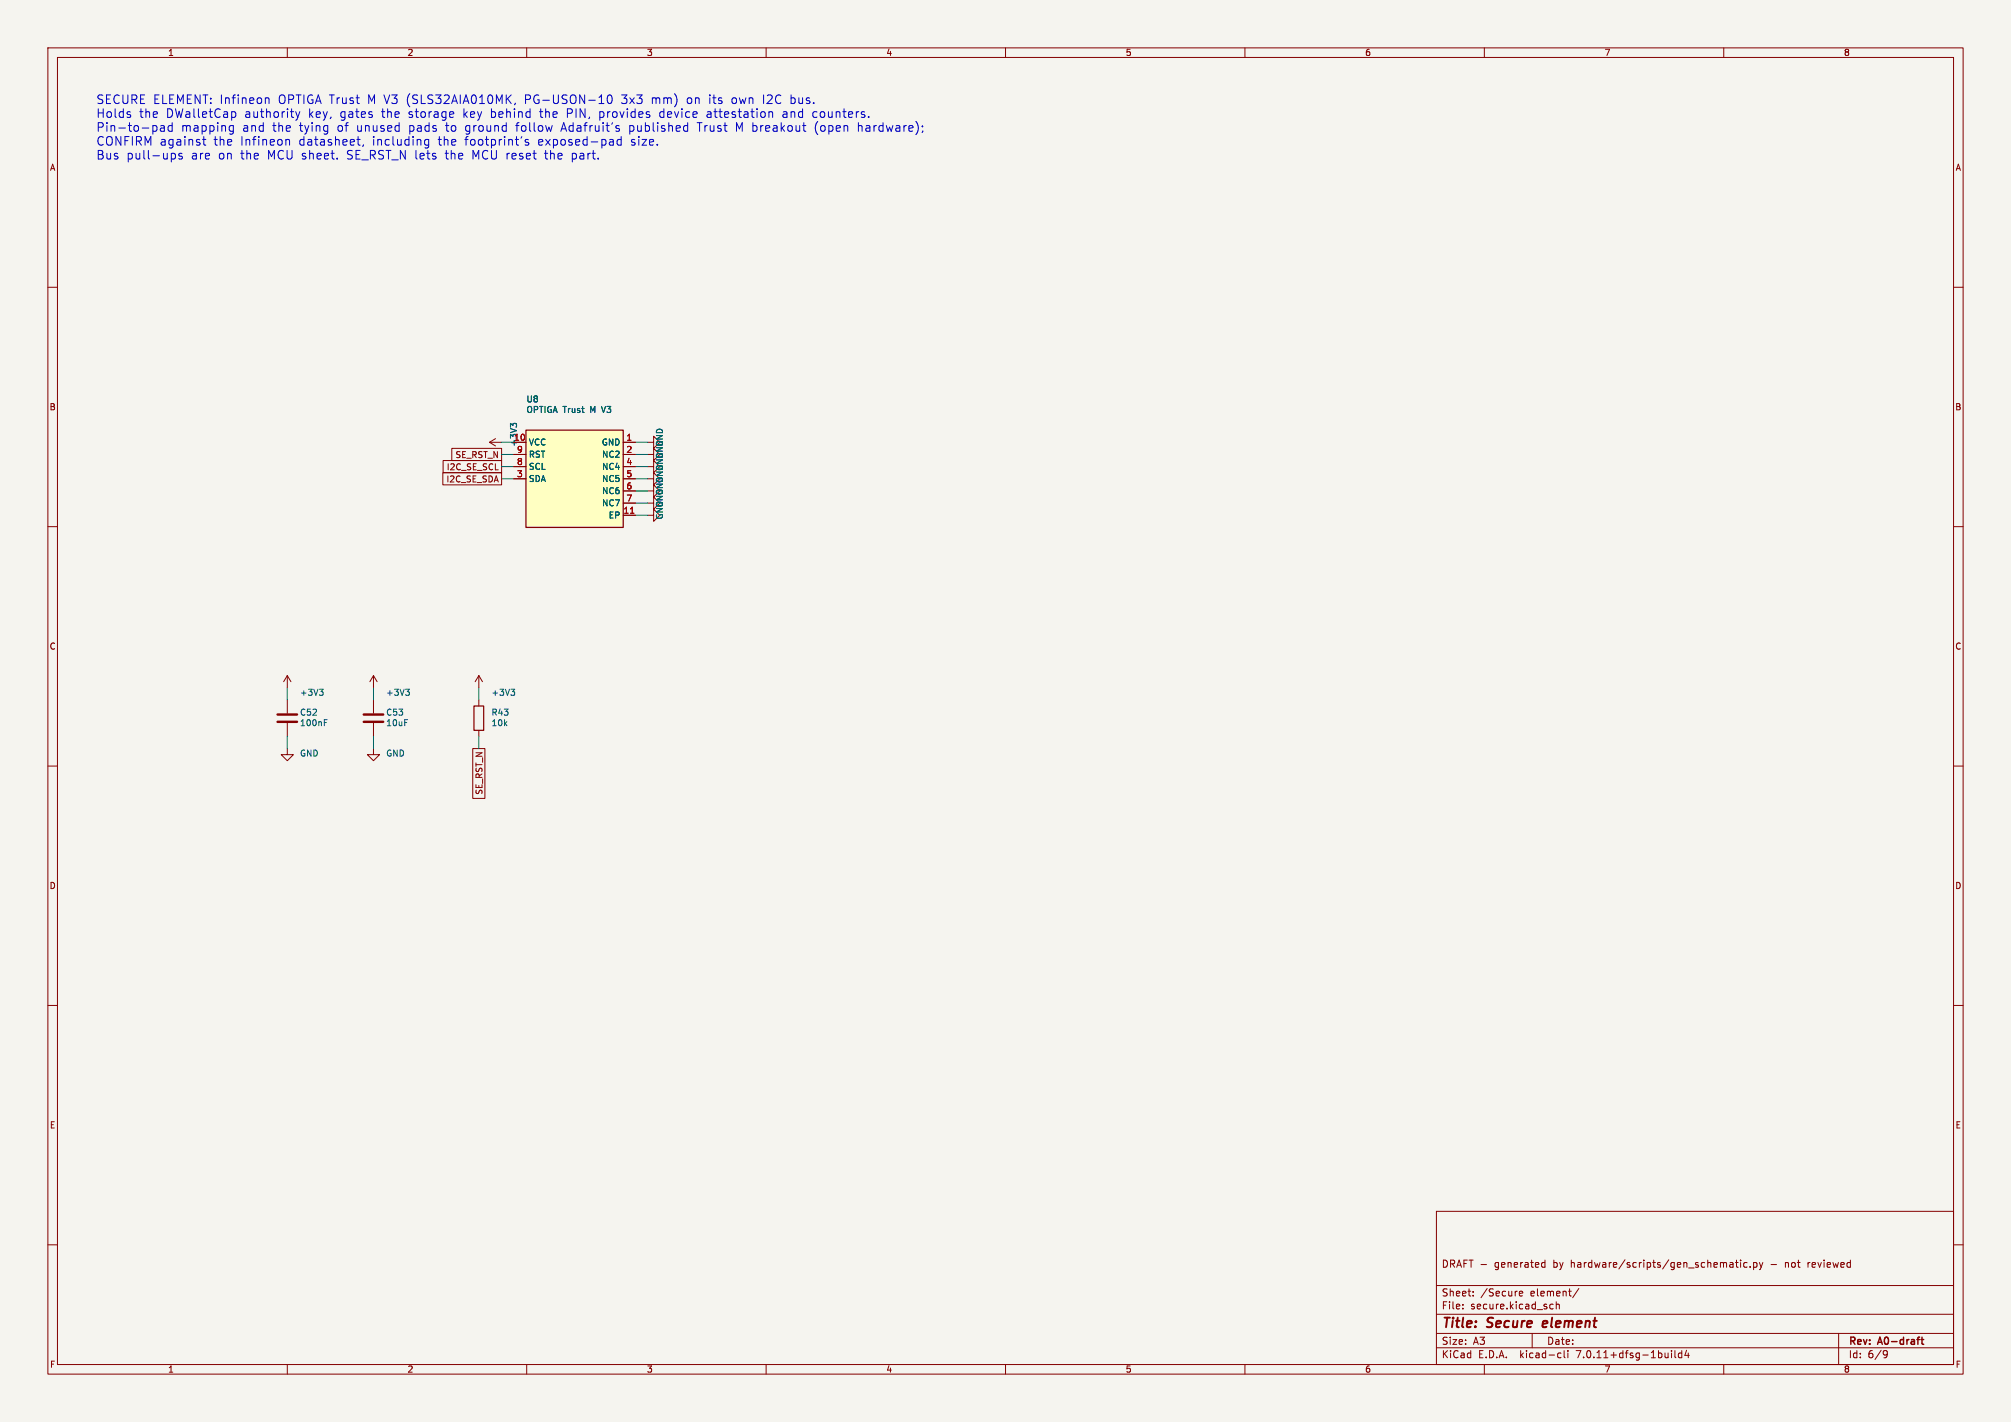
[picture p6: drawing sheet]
(kicad_sch
 (version 20230121)
 (generator eeschema)
 (paper "A3")
 (title_block
  (title "Secure element")
  (rev "A0-draft")
  (comment 1 "DRAFT - generated by hardware/scripts/gen_schematic.py - not reviewed"))
 (lib_symbols
  (symbol "circuit:OPTIGA_Trust_M_SLS32AIA010MK" (in_bom yes) (on_board yes)
   (property "Reference" "U" (at -10.16 11.43 0) (effects (font (size 1.27 1.27))))
   (property "Value" "OPTIGA_Trust_M_SLS32AIA010MK" (at -10.16 13.66 0) (effects (font (size 1.27 1.27))))
   (property "Footprint" "Package_DFN_QFN:DFN-10-1EP_3x3mm_P0.5mm_EP1.55x2.48mm" (at 0 0 0) (effects (font (size 1.27 1.27)) hide))
   (property "Datasheet" "" (at 0 0 0) (effects (font (size 1.27 1.27)) hide))
   (symbol "OPTIGA_Trust_M_SLS32AIA010MK_0_1"
    (rectangle (start -10.16 10.16) (end 10.16 -10.16) (stroke (width 0.254) (type default)) (fill (type background))))
   (symbol "OPTIGA_Trust_M_SLS32AIA010MK_1_1"
    (pin passive line (at -12.7 7.62 0) (length 2.54) (name "VCC" (effects (font (size 1.27 1.27)))) (number "10" (effects (font (size 1.27 1.27)))))
    (pin passive line (at -12.7 5.08 0) (length 2.54) (name "RST" (effects (font (size 1.27 1.27)))) (number "9" (effects (font (size 1.27 1.27)))))
    (pin passive line (at -12.7 2.54 0) (length 2.54) (name "SCL" (effects (font (size 1.27 1.27)))) (number "8" (effects (font (size 1.27 1.27)))))
    (pin passive line (at -12.7 0.0 0) (length 2.54) (name "SDA" (effects (font (size 1.27 1.27)))) (number "3" (effects (font (size 1.27 1.27)))))
    (pin passive line (at 12.7 7.62 180) (length 2.54) (name "GND" (effects (font (size 1.27 1.27)))) (number "1" (effects (font (size 1.27 1.27)))))
    (pin passive line (at 12.7 5.08 180) (length 2.54) (name "NC2" (effects (font (size 1.27 1.27)))) (number "2" (effects (font (size 1.27 1.27)))))
    (pin passive line (at 12.7 2.54 180) (length 2.54) (name "NC4" (effects (font (size 1.27 1.27)))) (number "4" (effects (font (size 1.27 1.27)))))
    (pin passive line (at 12.7 0.0 180) (length 2.54) (name "NC5" (effects (font (size 1.27 1.27)))) (number "5" (effects (font (size 1.27 1.27)))))
    (pin passive line (at 12.7 -2.54 180) (length 2.54) (name "NC6" (effects (font (size 1.27 1.27)))) (number "6" (effects (font (size 1.27 1.27)))))
    (pin passive line (at 12.7 -5.08 180) (length 2.54) (name "NC7" (effects (font (size 1.27 1.27)))) (number "7" (effects (font (size 1.27 1.27)))))
    (pin passive line (at 12.7 -7.62 180) (length 2.54) (name "EP" (effects (font (size 1.27 1.27)))) (number "11" (effects (font (size 1.27 1.27)))))))
  (symbol "power:+3V3"
   (power)
   (pin_names
    (offset 0)) (in_bom yes) (on_board yes)
   (property "Reference" "#PWR" (at 0 -3.81 0) (effects (font (size 1.27 1.27)) hide))
   (property "Value" "+3V3" (at 0 3.556 0) (effects (font (size 1.27 1.27))))
   (property "Footprint" "" (at 0 0 0) (effects (font (size 1.27 1.27)) hide))
   (property "Datasheet" "" (at 0 0 0) (effects (font (size 1.27 1.27)) hide))
   (symbol "+3V3_0_1"
    (polyline (pts (xy -0.762 1.27) (xy 0 2.54)) (stroke (width 0) (type default)) (fill (type none)))
    (polyline (pts (xy 0 0) (xy 0 2.54)) (stroke (width 0) (type default)) (fill (type none)))
    (polyline (pts (xy 0 2.54) (xy 0.762 1.27)) (stroke (width 0) (type default)) (fill (type none))))
   (symbol "+3V3_1_1"
    (pin power_in line (at 0 0 90) (length 0) hide (name "+3V3" (effects (font (size 1.27 1.27)))) (number "1" (effects (font (size 1.27 1.27)))))))
  (symbol "power:GND"
   (power)
   (pin_names
    (offset 0)) (in_bom yes) (on_board yes)
   (property "Reference" "#PWR" (at 0 -6.35 0) (effects (font (size 1.27 1.27)) hide))
   (property "Value" "GND" (at 0 -3.81 0) (effects (font (size 1.27 1.27))))
   (property "Footprint" "" (at 0 0 0) (effects (font (size 1.27 1.27)) hide))
   (property "Datasheet" "" (at 0 0 0) (effects (font (size 1.27 1.27)) hide))
   (symbol "GND_0_1"
    (polyline (pts (xy 0 0) (xy 0 -1.27) (xy 1.27 -1.27) (xy 0 -2.54) (xy -1.27 -1.27) (xy 0 -1.27)) (stroke (width 0) (type default)) (fill (type none))))
   (symbol "GND_1_1"
    (pin power_in line (at 0 0 270) (length 0) hide (name "GND" (effects (font (size 1.27 1.27)))) (number "1" (effects (font (size 1.27 1.27)))))))
  (symbol "Device:C"
   (pin_numbers hide)
   (pin_names
    (offset 0.254)) (in_bom yes) (on_board yes)
   (property "Reference" "C" (at 0.635 2.54 0) (effects (font (size 1.27 1.27)) (justify left)))
   (property "Value" "C" (at 0.635 -2.54 0) (effects (font (size 1.27 1.27)) (justify left)))
   (property "Footprint" "" (at 0.9652 -3.81 0) (effects (font (size 1.27 1.27)) hide))
   (property "Datasheet" "~" (at 0 0 0) (effects (font (size 1.27 1.27)) hide))
   (symbol "C_0_1"
    (polyline (pts (xy -2.032 -0.762) (xy 2.032 -0.762)) (stroke (width 0.508) (type default)) (fill (type none)))
    (polyline (pts (xy -2.032 0.762) (xy 2.032 0.762)) (stroke (width 0.508) (type default)) (fill (type none))))
   (symbol "C_1_1"
    (pin passive line (at 0 3.81 270) (length 2.794) (name "~" (effects (font (size 1.27 1.27)))) (number "1" (effects (font (size 1.27 1.27)))))
    (pin passive line (at 0 -3.81 90) (length 2.794) (name "~" (effects (font (size 1.27 1.27)))) (number "2" (effects (font (size 1.27 1.27)))))))
  (symbol "Device:R"
   (pin_numbers hide)
   (pin_names
    (offset 0)) (in_bom yes) (on_board yes)
   (property "Reference" "R" (at 2.032 0 90) (effects (font (size 1.27 1.27))))
   (property "Value" "R" (at 0 0 90) (effects (font (size 1.27 1.27))))
   (property "Footprint" "" (at -1.778 0 90) (effects (font (size 1.27 1.27)) hide))
   (property "Datasheet" "~" (at 0 0 0) (effects (font (size 1.27 1.27)) hide))
   (symbol "R_0_1"
    (rectangle (start -1.016 -2.54) (end 1.016 2.54) (stroke (width 0.254) (type default)) (fill (type none))))
   (symbol "R_1_1"
    (pin passive line (at 0 3.81 270) (length 1.27) (name "~" (effects (font (size 1.27 1.27)))) (number "1" (effects (font (size 1.27 1.27)))))
    (pin passive line (at 0 -3.81 90) (length 1.27) (name "~" (effects (font (size 1.27 1.27)))) (number "2" (effects (font (size 1.27 1.27))))))))
 (text "SECURE ELEMENT: Infineon OPTIGA Trust M V3 (SLS32AIA010MK, PG-USON-10 3x3 mm) on its own I2C bus.\nHolds the DWalletCap authority key, gates the storage key behind the PIN, provides device attestation and counters.\nPin-to-pad mapping and the tying of unused pads to ground follow Adafruit's published Trust M breakout (open hardware);\nCONFIRM against the Infineon datasheet, including the footprint's exposed-pad size.\nBus pull-ups are on the MCU sheet. SE_RST_N lets the MCU reset the part." (at 20 20 0) (effects (font (size 1.8 1.8)) (justify left top)))
 (symbol
  (lib_id "circuit:OPTIGA_Trust_M_SLS32AIA010MK") (at 120 100 0) (unit 1) (in_bom yes) (on_board yes) (dnp no)
  (property "Reference" "U8" (at 109.84 83.38 0) (effects (font (size 1.27 1.27)) (justify left)))
  (property "Value" "OPTIGA Trust M V3" (at 109.84 85.58 0) (effects (font (size 1.27 1.27)) (justify left)))
  (property "Footprint" "Package_DFN_QFN:DFN-10-1EP_3x3mm_P0.5mm_EP1.55x2.48mm" (at 120 100 0) (effects (font (size 1.27 1.27)) hide))
  (property "Datasheet" "" (at 120 100 0) (effects (font (size 1.27 1.27)) hide)) (pin "1") (pin "10") (pin "11") (pin "2") (pin "3") (pin "4") (pin "5") (pin "6") (pin "7") (pin "8") (pin "9"))
 (wire (pts (xy 107.3 92.38) (xy 104.76 92.38)) (stroke (width 0) (type default)))
 (symbol
  (lib_id "power:+3V3") (at 104.76 92.38 90) (unit 1) (in_bom yes) (on_board yes) (dnp no)
  (property "Reference" "#PWR0601" (at 107.30000000000001 91.17999999999999 0) (effects (font (size 1.27 1.27)) hide (justify left)))
  (property "Value" "+3V3" (at 107.30000000000001 93.38 0) (effects (font (size 1.27 1.27)) (justify left)))
  (property "Footprint" "" (at 104.76 92.38 0) (effects (font (size 1.27 1.27)) hide))
  (property "Datasheet" "" (at 104.76 92.38 0) (effects (font (size 1.27 1.27)) hide)) (pin "1"))
 (wire (pts (xy 107.3 94.92) (xy 104.76 94.92)) (stroke (width 0) (type default)))
 (global_label "SE_RST_N"
  (shape passive) (at 104.76 94.92 180) (effects (font (size 1.27 1.27)) (justify right))
  (property "Intersheetrefs" "${INTERSHEET_REFS}" (at 0 0 0) (effects (font (size 1.27 1.27)) hide)))
 (wire (pts (xy 107.3 97.46) (xy 104.76 97.46)) (stroke (width 0) (type default)))
 (global_label "I2C_SE_SCL"
  (shape passive) (at 104.76 97.46 180) (effects (font (size 1.27 1.27)) (justify right))
  (property "Intersheetrefs" "${INTERSHEET_REFS}" (at 0 0 0) (effects (font (size 1.27 1.27)) hide)))
 (wire (pts (xy 107.3 100.0) (xy 104.76 100.0)) (stroke (width 0) (type default)))
 (global_label "I2C_SE_SDA"
  (shape passive) (at 104.76 100.0 180) (effects (font (size 1.27 1.27)) (justify right))
  (property "Intersheetrefs" "${INTERSHEET_REFS}" (at 0 0 0) (effects (font (size 1.27 1.27)) hide)))
 (wire (pts (xy 132.7 92.38) (xy 135.24 92.38)) (stroke (width 0) (type default)))
 (symbol
  (lib_id "power:GND") (at 135.24 92.38 90) (unit 1) (in_bom yes) (on_board yes) (dnp no)
  (property "Reference" "#PWR0602" (at 137.78 91.17999999999999 0) (effects (font (size 1.27 1.27)) hide (justify left)))
  (property "Value" "GND" (at 137.78 93.38 0) (effects (font (size 1.27 1.27)) (justify left)))
  (property "Footprint" "" (at 135.24 92.38 0) (effects (font (size 1.27 1.27)) hide))
  (property "Datasheet" "" (at 135.24 92.38 0) (effects (font (size 1.27 1.27)) hide)) (pin "1"))
 (wire (pts (xy 132.7 94.92) (xy 135.24 94.92)) (stroke (width 0) (type default)))
 (symbol
  (lib_id "power:GND") (at 135.24 94.92 90) (unit 1) (in_bom yes) (on_board yes) (dnp no)
  (property "Reference" "#PWR0603" (at 137.78 93.72 0) (effects (font (size 1.27 1.27)) hide (justify left)))
  (property "Value" "GND" (at 137.78 95.92 0) (effects (font (size 1.27 1.27)) (justify left)))
  (property "Footprint" "" (at 135.24 94.92 0) (effects (font (size 1.27 1.27)) hide))
  (property "Datasheet" "" (at 135.24 94.92 0) (effects (font (size 1.27 1.27)) hide)) (pin "1"))
 (wire (pts (xy 132.7 97.46) (xy 135.24 97.46)) (stroke (width 0) (type default)))
 (symbol
  (lib_id "power:GND") (at 135.24 97.46 90) (unit 1) (in_bom yes) (on_board yes) (dnp no)
  (property "Reference" "#PWR0604" (at 137.78 96.25999999999999 0) (effects (font (size 1.27 1.27)) hide (justify left)))
  (property "Value" "GND" (at 137.78 98.46 0) (effects (font (size 1.27 1.27)) (justify left)))
  (property "Footprint" "" (at 135.24 97.46 0) (effects (font (size 1.27 1.27)) hide))
  (property "Datasheet" "" (at 135.24 97.46 0) (effects (font (size 1.27 1.27)) hide)) (pin "1"))
 (wire (pts (xy 132.7 100.0) (xy 135.24 100.0)) (stroke (width 0) (type default)))
 (symbol
  (lib_id "power:GND") (at 135.24 100.0 90) (unit 1) (in_bom yes) (on_board yes) (dnp no)
  (property "Reference" "#PWR0605" (at 137.78 98.8 0) (effects (font (size 1.27 1.27)) hide (justify left)))
  (property "Value" "GND" (at 137.78 101.0 0) (effects (font (size 1.27 1.27)) (justify left)))
  (property "Footprint" "" (at 135.24 100.0 0) (effects (font (size 1.27 1.27)) hide))
  (property "Datasheet" "" (at 135.24 100.0 0) (effects (font (size 1.27 1.27)) hide)) (pin "1"))
 (wire (pts (xy 132.7 102.54) (xy 135.24 102.54)) (stroke (width 0) (type default)))
 (symbol
  (lib_id "power:GND") (at 135.24 102.54 90) (unit 1) (in_bom yes) (on_board yes) (dnp no)
  (property "Reference" "#PWR0606" (at 137.78 101.34 0) (effects (font (size 1.27 1.27)) hide (justify left)))
  (property "Value" "GND" (at 137.78 103.54 0) (effects (font (size 1.27 1.27)) (justify left)))
  (property "Footprint" "" (at 135.24 102.54 0) (effects (font (size 1.27 1.27)) hide))
  (property "Datasheet" "" (at 135.24 102.54 0) (effects (font (size 1.27 1.27)) hide)) (pin "1"))
 (wire (pts (xy 132.7 105.08) (xy 135.24 105.08)) (stroke (width 0) (type default)))
 (symbol
  (lib_id "power:GND") (at 135.24 105.08 90) (unit 1) (in_bom yes) (on_board yes) (dnp no)
  (property "Reference" "#PWR0607" (at 137.78 103.88 0) (effects (font (size 1.27 1.27)) hide (justify left)))
  (property "Value" "GND" (at 137.78 106.08 0) (effects (font (size 1.27 1.27)) (justify left)))
  (property "Footprint" "" (at 135.24 105.08 0) (effects (font (size 1.27 1.27)) hide))
  (property "Datasheet" "" (at 135.24 105.08 0) (effects (font (size 1.27 1.27)) hide)) (pin "1"))
 (wire (pts (xy 132.7 107.62) (xy 135.24 107.62)) (stroke (width 0) (type default)))
 (symbol
  (lib_id "power:GND") (at 135.24 107.62 90) (unit 1) (in_bom yes) (on_board yes) (dnp no)
  (property "Reference" "#PWR0608" (at 137.78 106.42 0) (effects (font (size 1.27 1.27)) hide (justify left)))
  (property "Value" "GND" (at 137.78 108.62 0) (effects (font (size 1.27 1.27)) (justify left)))
  (property "Footprint" "" (at 135.24 107.62 0) (effects (font (size 1.27 1.27)) hide))
  (property "Datasheet" "" (at 135.24 107.62 0) (effects (font (size 1.27 1.27)) hide)) (pin "1"))
 (symbol
  (lib_id "Device:C") (at 60 150 0) (unit 1) (in_bom yes) (on_board yes) (dnp no)
  (property "Reference" "C52" (at 62.54 148.8 0) (effects (font (size 1.27 1.27)) (justify left)))
  (property "Value" "100nF" (at 62.54 151.0 0) (effects (font (size 1.27 1.27)) (justify left)))
  (property "Footprint" "Capacitor_SMD:C_0402_1005Metric" (at 60 150 0) (effects (font (size 1.27 1.27)) hide))
  (property "Datasheet" "" (at 60 150 0) (effects (font (size 1.27 1.27)) hide)) (pin "1") (pin "2"))
 (wire (pts (xy 60.0 146.19) (xy 60.0 143.65)) (stroke (width 0) (type default)))
 (symbol
  (lib_id "power:+3V3") (at 60.0 143.65 0) (unit 1) (in_bom yes) (on_board yes) (dnp no)
  (property "Reference" "#PWR0609" (at 62.54 142.45000000000002 0) (effects (font (size 1.27 1.27)) hide (justify left)))
  (property "Value" "+3V3" (at 62.54 144.65 0) (effects (font (size 1.27 1.27)) (justify left)))
  (property "Footprint" "" (at 60.0 143.65 0) (effects (font (size 1.27 1.27)) hide))
  (property "Datasheet" "" (at 60.0 143.65 0) (effects (font (size 1.27 1.27)) hide)) (pin "1"))
 (wire (pts (xy 60.0 153.81) (xy 60.0 156.35)) (stroke (width 0) (type default)))
 (symbol
  (lib_id "power:GND") (at 60.0 156.35 0) (unit 1) (in_bom yes) (on_board yes) (dnp no)
  (property "Reference" "#PWR0610" (at 62.54 155.15 0) (effects (font (size 1.27 1.27)) hide (justify left)))
  (property "Value" "GND" (at 62.54 157.35 0) (effects (font (size 1.27 1.27)) (justify left)))
  (property "Footprint" "" (at 60.0 156.35 0) (effects (font (size 1.27 1.27)) hide))
  (property "Datasheet" "" (at 60.0 156.35 0) (effects (font (size 1.27 1.27)) hide)) (pin "1"))
 (symbol
  (lib_id "Device:C") (at 78 150 0) (unit 1) (in_bom yes) (on_board yes) (dnp no)
  (property "Reference" "C53" (at 80.54 148.8 0) (effects (font (size 1.27 1.27)) (justify left)))
  (property "Value" "10uF" (at 80.54 151.0 0) (effects (font (size 1.27 1.27)) (justify left)))
  (property "Footprint" "Capacitor_SMD:C_0603_1608Metric" (at 78 150 0) (effects (font (size 1.27 1.27)) hide))
  (property "Datasheet" "" (at 78 150 0) (effects (font (size 1.27 1.27)) hide)) (pin "1") (pin "2"))
 (wire (pts (xy 78.0 146.19) (xy 78.0 143.65)) (stroke (width 0) (type default)))
 (symbol
  (lib_id "power:+3V3") (at 78.0 143.65 0) (unit 1) (in_bom yes) (on_board yes) (dnp no)
  (property "Reference" "#PWR0611" (at 80.54 142.45000000000002 0) (effects (font (size 1.27 1.27)) hide (justify left)))
  (property "Value" "+3V3" (at 80.54 144.65 0) (effects (font (size 1.27 1.27)) (justify left)))
  (property "Footprint" "" (at 78.0 143.65 0) (effects (font (size 1.27 1.27)) hide))
  (property "Datasheet" "" (at 78.0 143.65 0) (effects (font (size 1.27 1.27)) hide)) (pin "1"))
 (wire (pts (xy 78.0 153.81) (xy 78.0 156.35)) (stroke (width 0) (type default)))
 (symbol
  (lib_id "power:GND") (at 78.0 156.35 0) (unit 1) (in_bom yes) (on_board yes) (dnp no)
  (property "Reference" "#PWR0612" (at 80.54 155.15 0) (effects (font (size 1.27 1.27)) hide (justify left)))
  (property "Value" "GND" (at 80.54 157.35 0) (effects (font (size 1.27 1.27)) (justify left)))
  (property "Footprint" "" (at 78.0 156.35 0) (effects (font (size 1.27 1.27)) hide))
  (property "Datasheet" "" (at 78.0 156.35 0) (effects (font (size 1.27 1.27)) hide)) (pin "1"))
 (symbol
  (lib_id "Device:R") (at 100 150 0) (unit 1) (in_bom yes) (on_board yes) (dnp no)
  (property "Reference" "R43" (at 102.54 148.8 0) (effects (font (size 1.27 1.27)) (justify left)))
  (property "Value" "10k" (at 102.54 151.0 0) (effects (font (size 1.27 1.27)) (justify left)))
  (property "Footprint" "Resistor_SMD:R_0402_1005Metric" (at 100 150 0) (effects (font (size 1.27 1.27)) hide))
  (property "Datasheet" "" (at 100 150 0) (effects (font (size 1.27 1.27)) hide)) (pin "1") (pin "2"))
 (wire (pts (xy 100.0 146.19) (xy 100.0 143.65)) (stroke (width 0) (type default)))
 (symbol
  (lib_id "power:+3V3") (at 100.0 143.65 0) (unit 1) (in_bom yes) (on_board yes) (dnp no)
  (property "Reference" "#PWR0613" (at 102.54 142.45000000000002 0) (effects (font (size 1.27 1.27)) hide (justify left)))
  (property "Value" "+3V3" (at 102.54 144.65 0) (effects (font (size 1.27 1.27)) (justify left)))
  (property "Footprint" "" (at 100.0 143.65 0) (effects (font (size 1.27 1.27)) hide))
  (property "Datasheet" "" (at 100.0 143.65 0) (effects (font (size 1.27 1.27)) hide)) (pin "1"))
 (wire (pts (xy 100.0 153.81) (xy 100.0 156.35)) (stroke (width 0) (type default)))
 (global_label "SE_RST_N"
  (shape passive) (at 100.0 156.35 270) (effects (font (size 1.27 1.27)) (justify right))
  (property "Intersheetrefs" "${INTERSHEET_REFS}" (at 0 0 0) (effects (font (size 1.27 1.27)) hide)))
 (sheet_instances (path ""
   (page "6"))))
